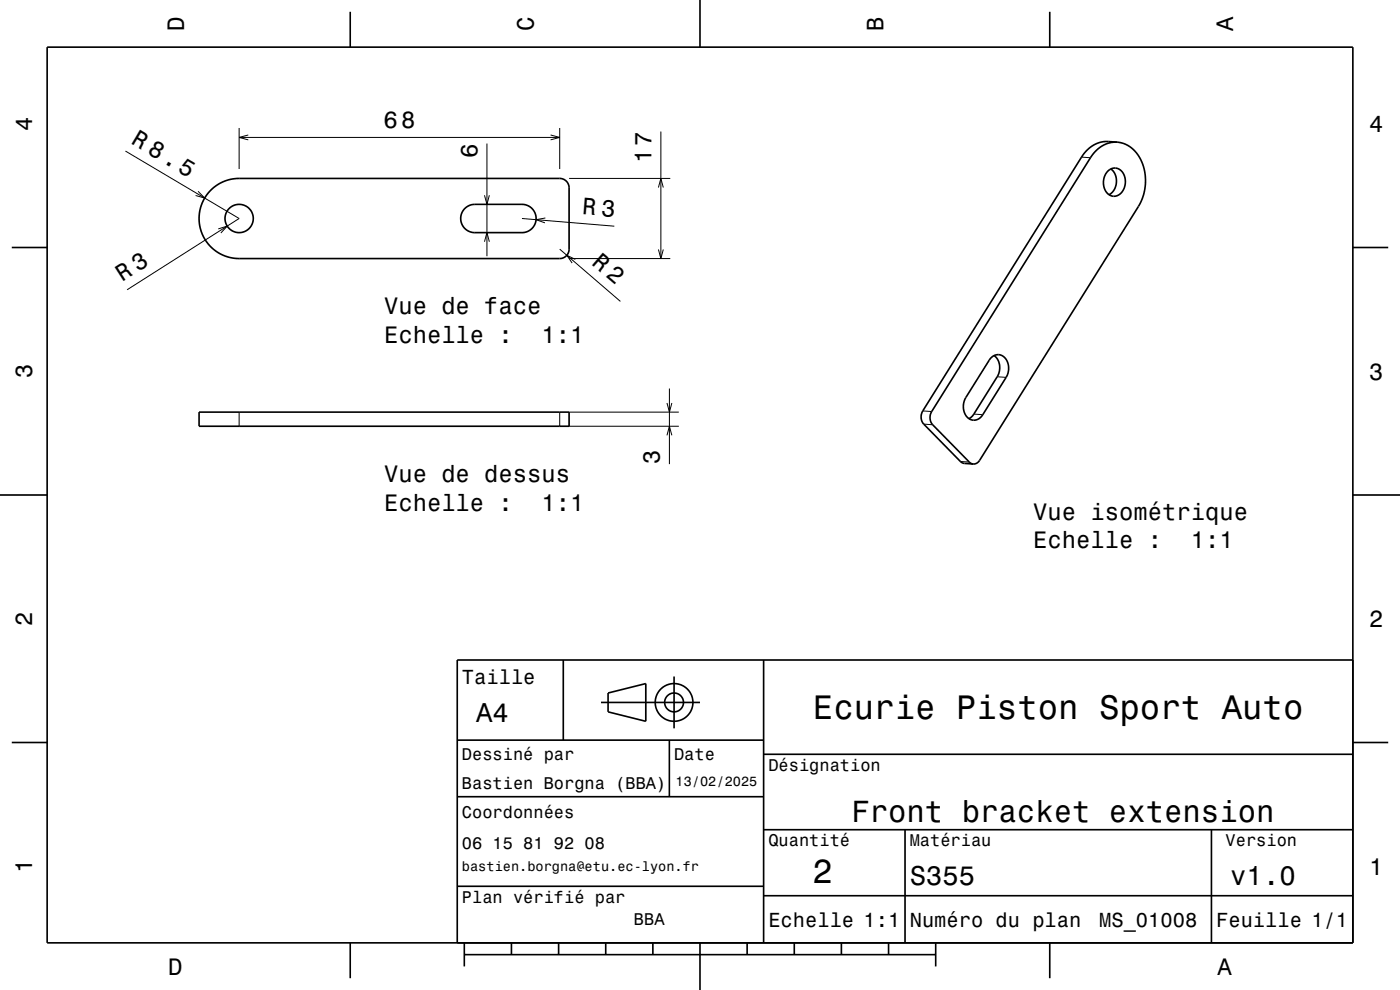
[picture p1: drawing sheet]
<svg xmlns="http://www.w3.org/2000/svg" width="297mm" height="210mm" viewBox="0 0 297 210" stroke-linecap="round" stroke-linejoin="round" font-family="sans-serif">
<g fill="none" stroke="#000" stroke-width=".21">
<path d="M26.6 32l24.1 14.3-23.7 15.2M50.7 27.1v8.7M50.7 29.2h68M52.7 28.6l-2 .6 2 .5M103.3 30.4v23.9M116.8 28.6l1.9 .6-1.9 .5M118.7 27.1v8.7M120.7 37.8h21.5M139.7 39.8l.5-2 .5 2M140.2 27.9v26.9M229.4 33.3l1.9 .2M42 40.6l1.4 1.4-1.9-.5"/>
<path d="M46.3 48.6l1.9-.6-1.4 1.4M102.8 51.3l.5-2 .5 2M102.8 41.4l.5 1.9 .5-1.9M110.7 46.3l19.6 1.7M115.7 46.2l-2 .4 1.9 .7M118.7 52.8l12.9 11.1M120.7 54.8h21.5M122.1 55l-1.9-.8 1.2 1.6M139.7 52.9l.5 1.9 .5-1.9M211.6 79.9l1.8 .2M50.7 87.4v3M118.7 87.4v3"/>
<path d="M120.7 90.4h23.3M120.7 87.4h23.3M141.5 92.4l.5-2 .5 2M141.5 85.5l.5 1.9 .5-1.9M142 82.4v16.1M195.8 87.2l1.9 .1M196 90l1.9 .1M203.7 97.9l1.9 .1M206.6 87.8l1.9 .2"/>
</g>
<g fill="none" stroke="#000" stroke-width=".35">
<path d="M10 10h277v190h-277zM74.3 2.5v7.5M148.5 0v10M222.7 2.5v7.5M235 36.3a2.09 2.09 0 0 1 2.2-.5 2.09 2.09 0 0 1 1.4 1.7 3 3 0 0 1-2.4 4.1 3 3 0 0 1-1.7-4.5zM235.7 35.8a3.4 3.4 0 0 1-.4 5.5M237 30.2a7.1 7.1 0 0 1 5.9 6.5 10.6 10.6 0 0 1-1.4 7.1l-33.7 53.9a1.51 1.51 0 0 1-1.3 .7M237 30.2a6.3 6.3 0 0 0-5.7 3.3l-33.6 53.8a2.39 2.39 0 0 0 .2 2.8l7.7 7.9 .9 .4M237 30.2l-1.9-.2a6.3 6.3 0 0 0-5.7 3.3l-33.6 53.9a2.39 2.39 0 0 0 .2 2.8l7.9 8 .5 .3 2.1 .1M2.5 52.5h7.5M44.7 40.4a8.5 8.5 0 0 1 6-2.6h68a2 2 0 0 1 2 2v13a2 2 0 0 1-2 2h-68a8.5 8.5 0 0 1-7.8-5.2 8.5 8.5 0 0 1 1.8-9.2zM98.5 44.3a2.98 2.98 0 0 1 2.2-1h10a3 3 0 0 1 3 3 3 3 0 0 1-3 3h-10a3 3 0 0 1-2.7-1.7 3 3 0 0 1 .5-3.3z"/>
<path d="M287 52.5h7.5M210.2 75.9a2.1 2.1 0 0 1 2.3-.5 2.1 2.1 0 0 1 1.4 1.8v1.5l-.3 1.1-5.1 8.2a2.12 2.12 0 0 1-2.3 1.1 2.12 2.12 0 0 1-1.7-1.9l-.1-1.5 .4-1.2zM210.9 75.4a3.4 3.4 0 0 1 .7 4.5l-5.1 8.1-.9 .8M42.2 87.4h78.5v3h-78.5zM0 105h10M287 105h10M119.5 140v17M162 140v60M287 140h-190v60M2.5 157.5h7.5M97 157h65M127.5 149h21"/>
<path d="M129 147l8-2v8l-8-2zM142 157v12M143 143.5v11M287 157.5h7.5M97 169h65M162 176h125M162 160h125M192 176v24M257 176v24M97 188h65M162 190h125M74.3 200v7.5"/>
<path d="M98.5 202.5h100M98.5 200v5M108.5 200v2.5M118.5 200v2.5M128.5 200v2.5M138.5 200v2.5M148.5 200v10M158.5 200v2.5M168.5 200v2.5M178.5 200v2.5M188.5 200v2.5M198.5 200v5"/>
<path d="M222.7 200v7.5"/>
<circle cx="50.7" cy="46.3" r="3"/>
<circle cx="143" cy="149" r="2"/>
<circle cx="143" cy="149" r="4"/>
</g>
<g font-size="7.2">
<text x="172.5" y="152.6">Ecurie Piston Sport Auto</text>
<text x="172.3" y="187.3">2</text>
</g>
<text font-size="6.5" x="180.6" y="174.5">Front bracket extension</text>
<g font-size="5.8">
<text x="101" y="153.1">A4</text>
<text x="193" y="187.6">S355</text>
<text x="261" y="187.6">v1.0</text>
</g>
<text font-size="5.1" x="123.4" y="45.4" transform="rotate(5 123.4 45.4)">R 3</text>
<g font-size="5">
<text x="39" y="6.5" transform="rotate(-90 39 6.5)">D</text>
<text x="113.2" y="6.5" transform="rotate(-90 113.2 6.5)">C</text>
<text x="187.4" y="6.5" transform="rotate(-90 187.4 6.5)">B</text>
<text x="261.6" y="6.5" transform="rotate(-90 261.6 6.5)">A</text>
<text x="6.8" y="27.8" transform="rotate(-90 6.8 27.8)">4</text>
<text x="81.3" y="27.1">68</text>
<text x="290.5" y="28.1">4</text>
<text x="27.6" y="30.3" transform="rotate(31 27.6 30.3)">R 8.5</text>
<text x="101.3" y="33.5" transform="rotate(-90 101.3 33.5)">6</text>
<text x="138.2" y="34.7" transform="rotate(-90 138.2 34.7)">17</text>
<text x="25.9" y="59.8" transform="rotate(-33 25.9 59.8)">R 3</text>
<text x="125.3" y="55.9" transform="rotate(41 125.3 55.9)">R 2</text>
<text x="81.5" y="66.7">Vue de face</text>
<text x="81.5" y="72.7">Echelle :</text>
<text x="114.9" y="72.7">1:1</text>
<text x="6.8" y="80.3" transform="rotate(-90 6.8 80.3)">3</text>
<text x="290.5" y="80.6">3</text>
<text x="140" y="98.5" transform="rotate(-90 140 98.5)">3</text>
<text x="81.5" y="102.3">Vue de dessus</text>
<text x="81.5" y="108.3">Echelle :</text>
<text x="114.9" y="108.3">1:1</text>
<text x="219.2" y="110.3">Vue isométrique</text>
<text x="219.2" y="116.3">Echelle :</text>
<text x="252.6" y="116.3">1:1</text>
<text x="6.8" y="132.8" transform="rotate(-90 6.8 132.8)">2</text>
<text x="290.5" y="133.1">2</text>
<text x="6.8" y="185.3" transform="rotate(-90 6.8 185.3)">1</text>
<text x="290.5" y="185.6">1</text>
<text x="35.7" y="206.8">D</text>
<text x="258.3" y="206.8">A</text>
</g>
<g font-size="4.3">
<text x="98" y="145.2">Taille</text>
<text x="163" y="196.6">Echelle 1:1</text>
<text x="193" y="196.6">Numéro du plan</text>
<text x="233.2" y="196.6">MS_01008</text>
<text x="258" y="196.6">Feuille 1/1</text>
</g>
<g font-size="3.6">
<text x="98" y="161.3">Dessiné par</text>
<text x="143" y="161.3">Date</text>
<text x="98" y="167.5">Bastien Borgna (BBA)</text>
<text x="163" y="163.5">Désignation</text>
<text x="98" y="173.5">Coordonnées</text>
<text x="163" y="179.5">Quantité</text>
<text x="193" y="179.5">Matériau</text>
<text x="260" y="179.5">Version</text>
<text x="98" y="180.2">06 15 81 92 08</text>
<text x="98" y="191.5">Plan vérifié par</text>
<text x="134.5" y="196.3">BBA</text>
</g>
<g font-size="2.9">
<text x="143.3" y="166.8">13/02/2025</text>
<text x="98" y="184.8">bastien.borgna@etu.ec-lyon.fr</text>
</g>
</svg>
